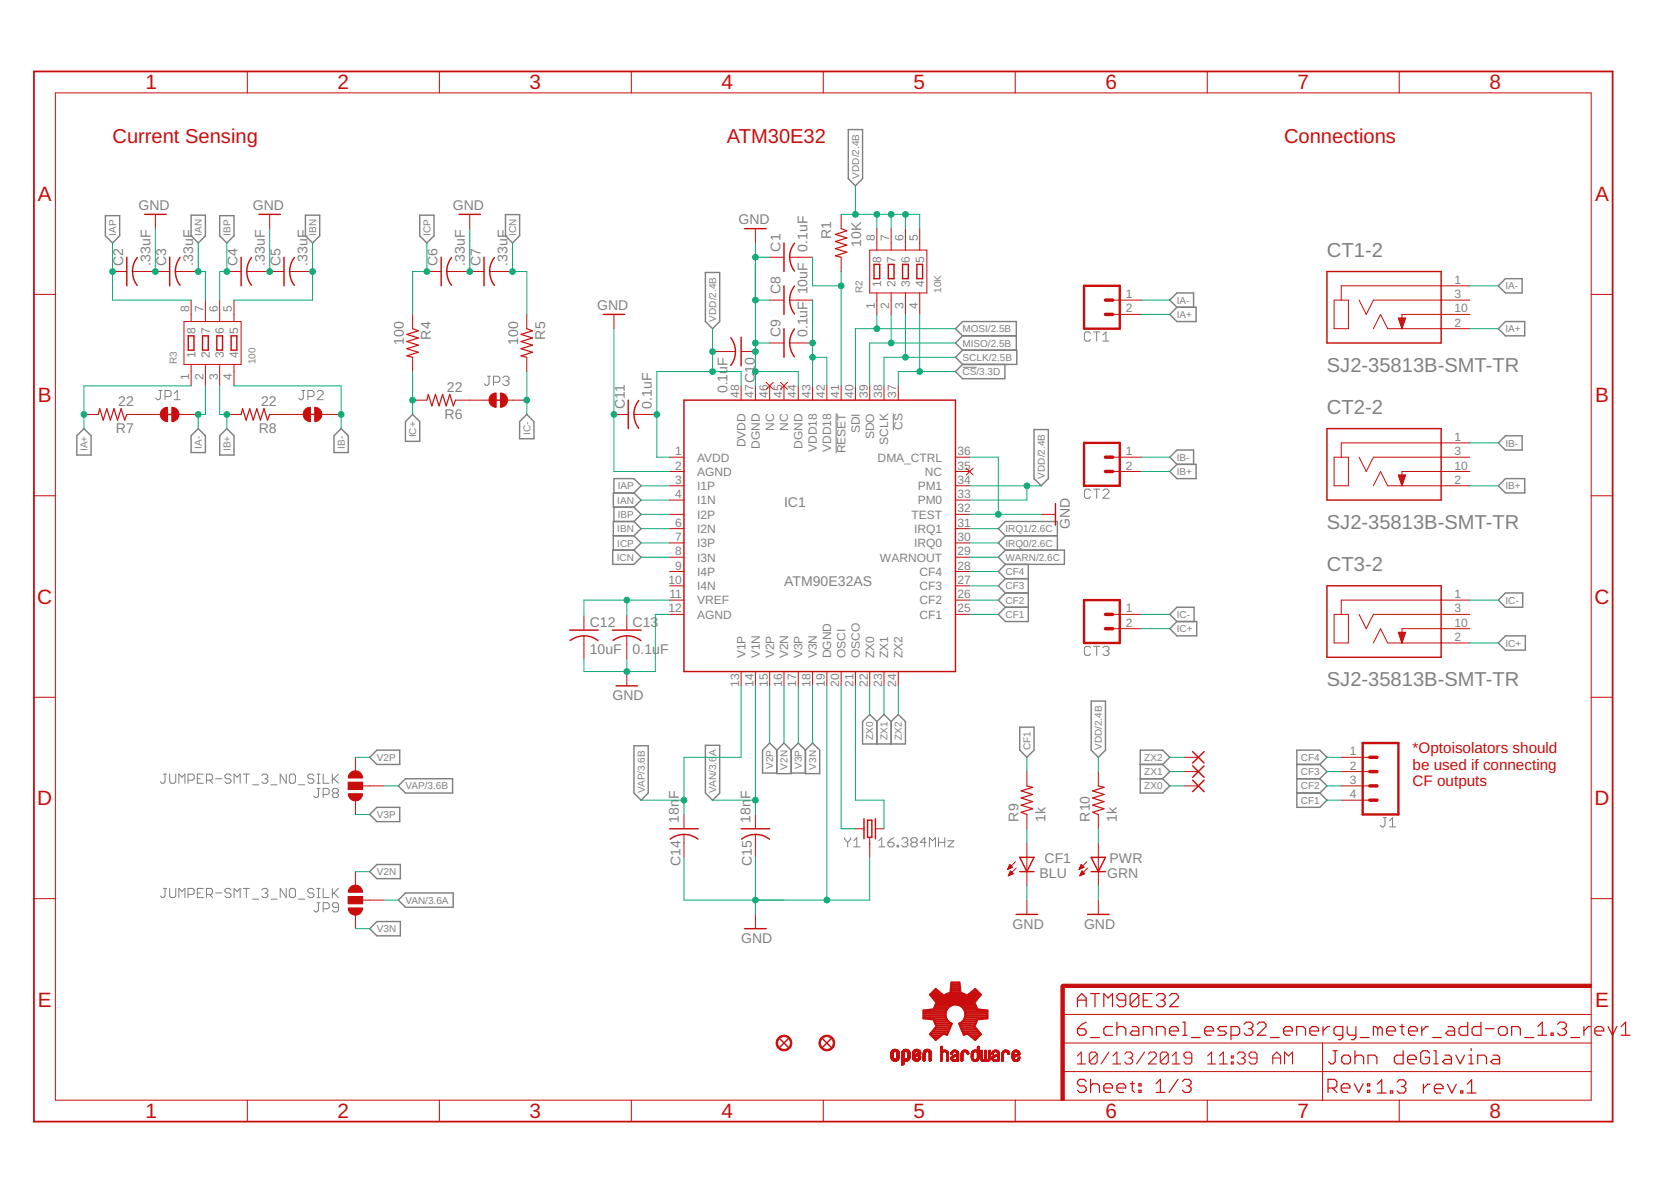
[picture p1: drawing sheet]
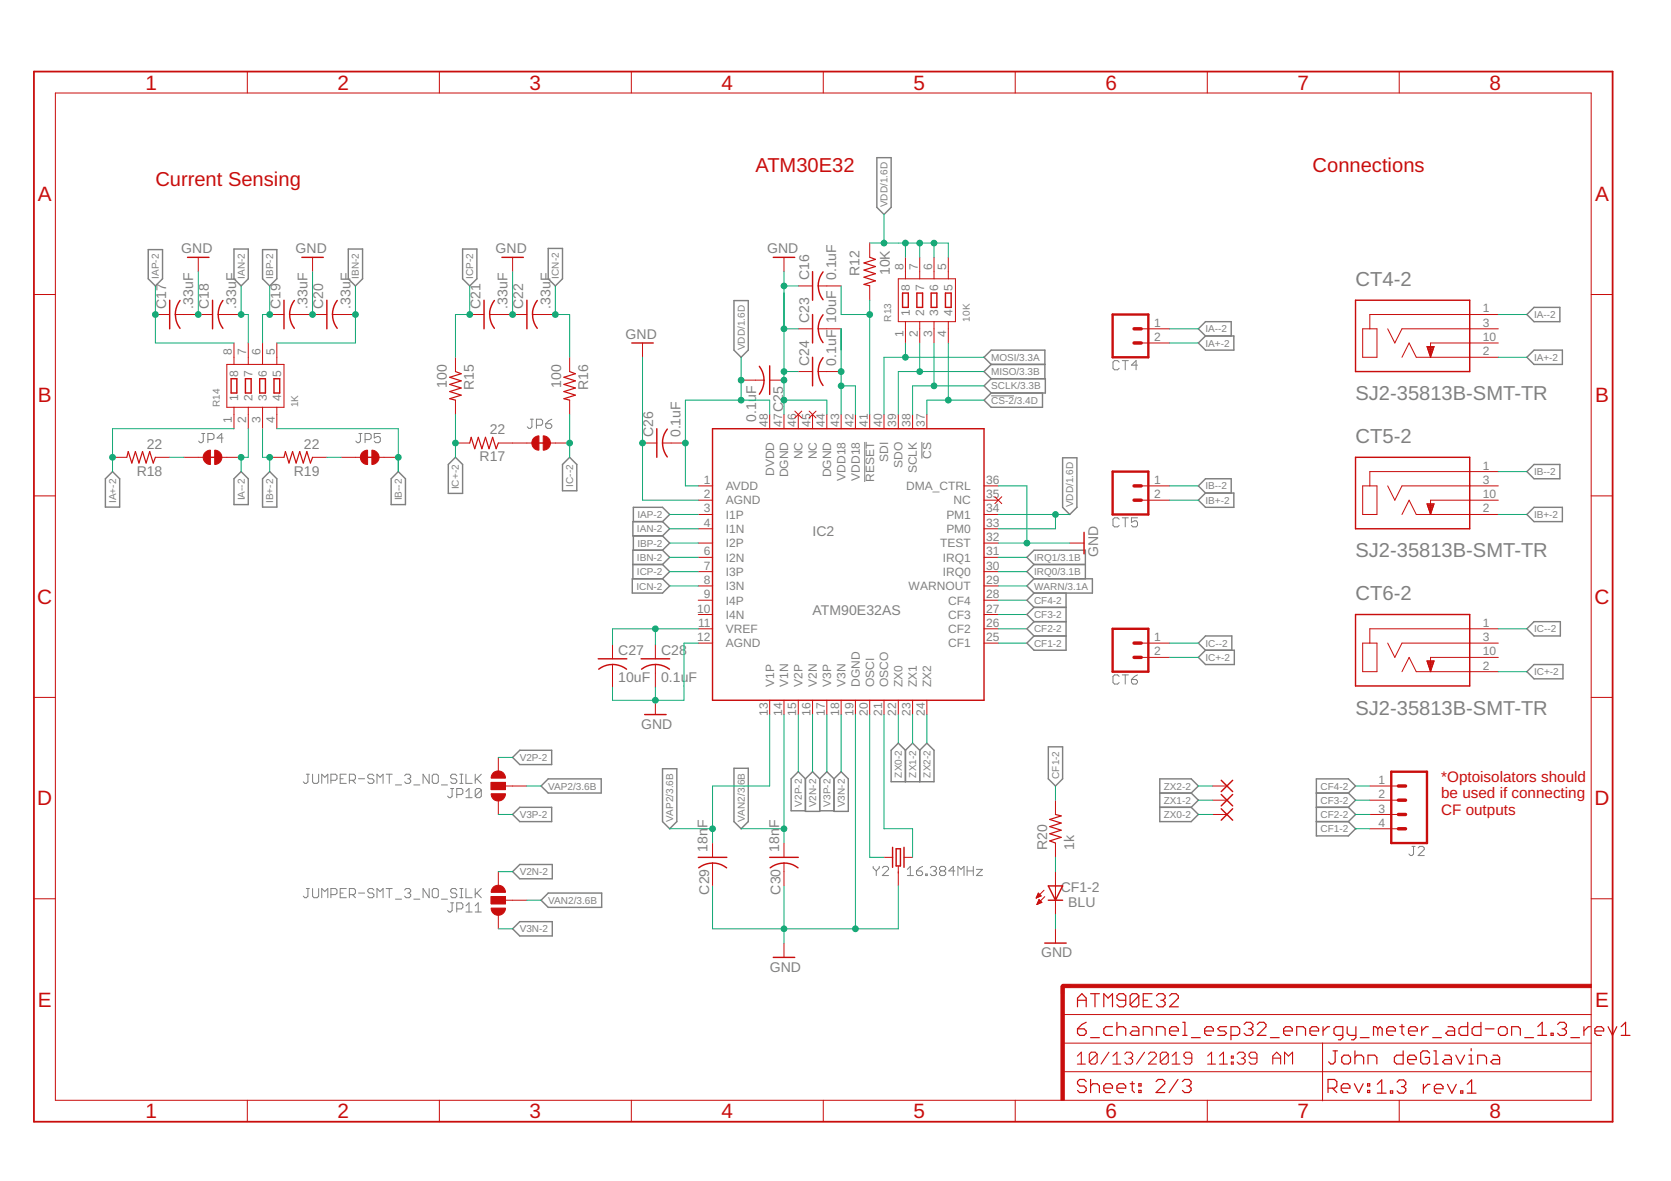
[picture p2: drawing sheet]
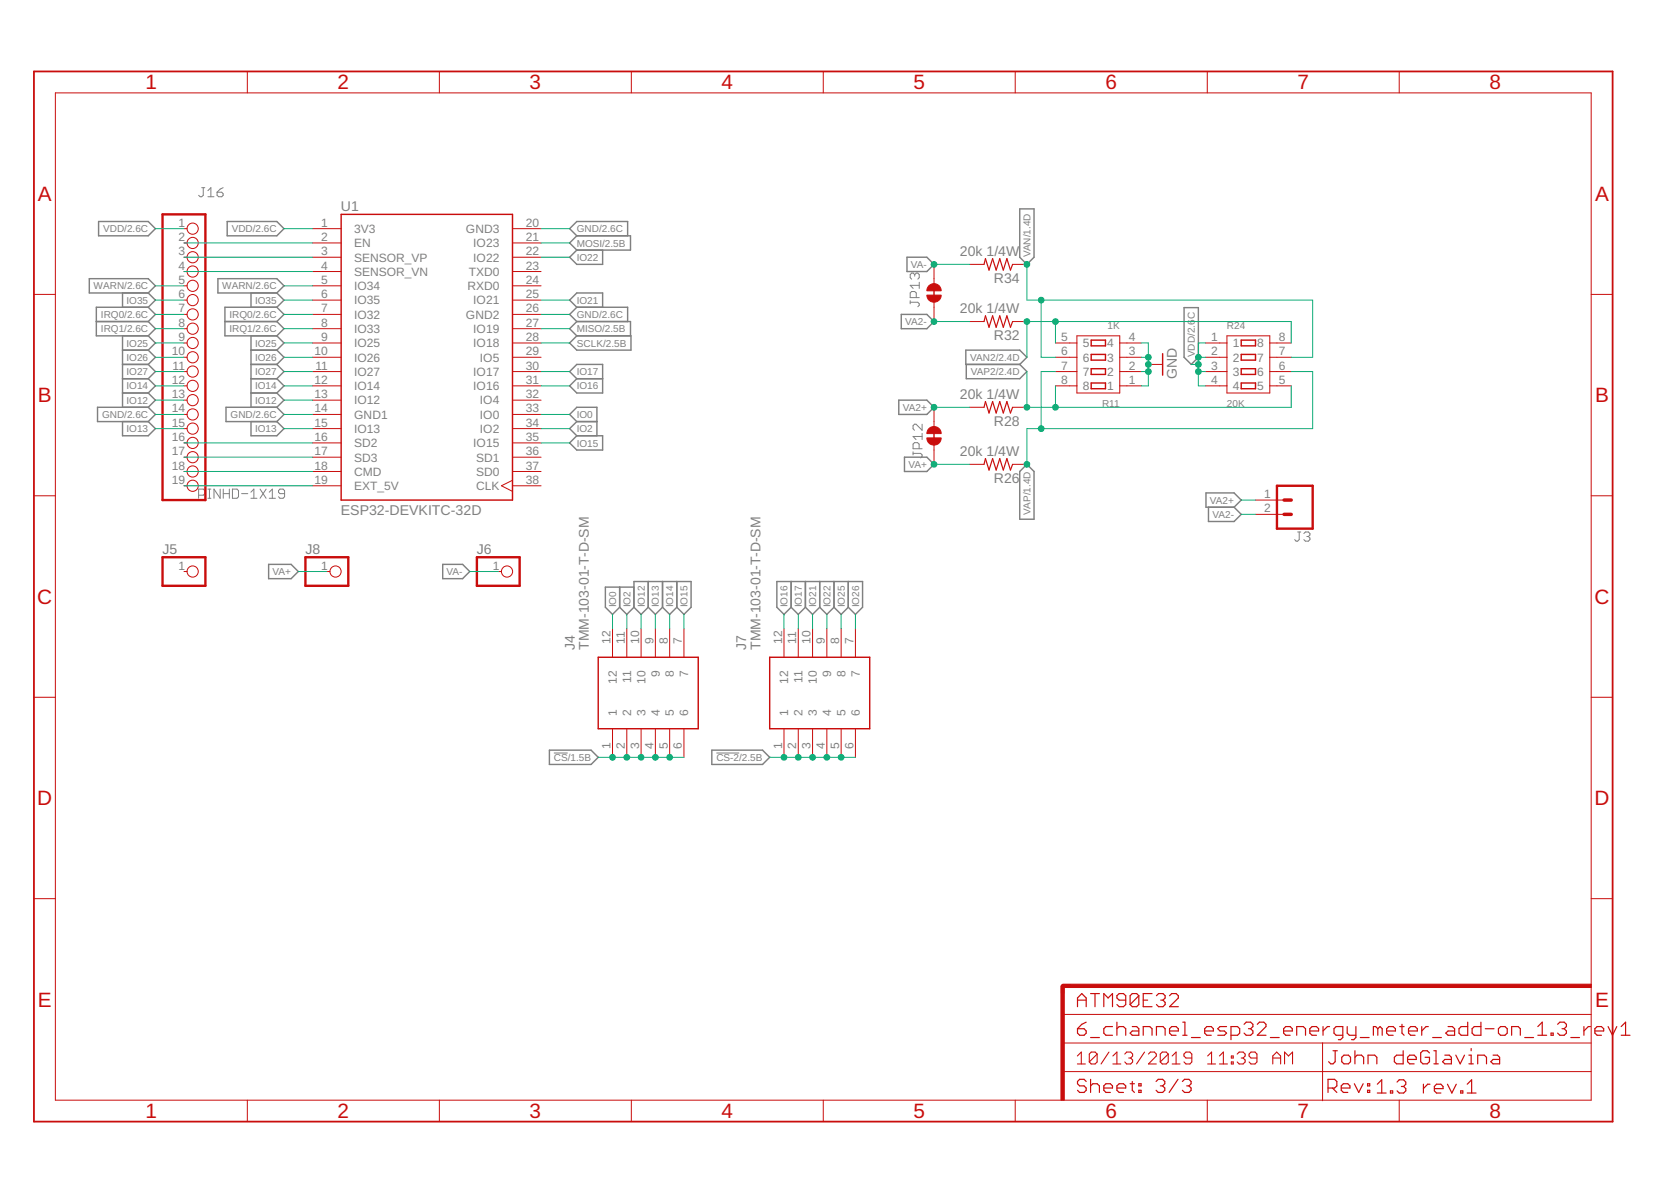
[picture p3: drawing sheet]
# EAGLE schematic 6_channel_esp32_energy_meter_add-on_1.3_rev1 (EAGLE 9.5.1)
CNAME: ATM90E32; CREVISION: 1.3 rev.1; DESIGNER: John deGlavina

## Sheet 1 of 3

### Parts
C1  0.1uF  C-USC0603  [C0603]
C2  .33uF  C-USC0603  [C0603]
C3  .33uF  C-USC0603  [C0603]
C4  .33uF  C-USC0603  [C0603]
C5  .33uF  C-USC0603  [C0603]
C6  .33uF  C-USC0603  [C0603]
C7  .33uF  C-USC0603  [C0603]
C8  10uF  C-USC0603  [C0603]
C9  0.1uF  C-USC0603  [C0603]
C10  0.1uF  C-USC0603  [C0603]
C11  0.1uF  C-USC0603  [C0603]
C12  10uF  C-USC0603  [C0603]
C13  0.1uF  C-USC0603  [C0603]
C14  18nF  C-USC0603  [C0603]
C15  18nF  C-USC0603  [C0603]
CF1  BLU  LEDCHIPLED_0603  [CHIPLED_0603]
CT1  CONN_023.5MM  [SCREWTERMINAL-3.5MM-2]
CT1-2  SJ2-35813B-SMT-TR  [CUI_SJ2-35813B-SMT-TR]
CT2  CONN_023.5MM  [SCREWTERMINAL-3.5MM-2]
CT2-2  SJ2-35813B-SMT-TR  [CUI_SJ2-35813B-SMT-TR]
CT3  CONN_023.5MM  [SCREWTERMINAL-3.5MM-2]
CT3-2  SJ2-35813B-SMT-TR  [CUI_SJ2-35813B-SMT-TR]
FD1  FIDUCIALUFIDUCIAL  [FIDUCIAL-MICRO]
FD2  FIDUCIALUFIDUCIAL  [FIDUCIAL-MICRO]
IC1  ATM90E32AS  ATM90E36  [QFP50P900X900X120-48]
J1  CONN_04  [1X04]
JP1  JUMPER-SMT_2_NC_TRACE_SILK  [SMT-JUMPER_2_NC_TRACE_SILK]
JP2  JUMPER-SMT_2_NC_TRACE_SILK  [SMT-JUMPER_2_NC_TRACE_SILK]
JP3  JUMPER-SMT_2_NC_TRACE_SILK  [SMT-JUMPER_2_NC_TRACE_SILK]
JP8  JUMPER-SMT_3_NO_SILK  [SMT-JUMPER_3_NO_SILK]
JP9  JUMPER-SMT_3_NO_SILK  [SMT-JUMPER_3_NO_SILK]
LOGO1  OSHW-LOGOS  [OSHW-LOGO-S]
PWR  GRN  LEDCHIPLED_0603  [CHIPLED_0603]
R1  10K  R-US_R0603  [R0603]
R2  10K  SMD-RES-ARRAY-1K-4R(RA1206-8)  [RA1206-8]
R3  100  SMD-RES-ARRAY-1K-4R(RA1206-8)  [RA1206-8]
R4  100  R-US_R0603  [R0603]
R5  100  R-US_R0603  [R0603]
R6  22  R-US_R0603  [R0603]
R7  22  R-US_R0603  [R0603]
R8  22  R-US_R0603  [R0603]
R9  1k  R-US_R0603  [R0603]
R10  1k  R-US_R0603  [R0603]
Y1  16.384MHz  CRYSTAL-GROUNDEDSMD-3.2X2.5  [CRYSTAL-SMD-3.2X2.5MM]
ZX0  WIREPADSMD1,27-254  [SMD1,27-2,54]
ZX1  WIREPADSMD1,27-254  [SMD1,27-2,54]
ZX2  WIREPADSMD1,27-254  [SMD1,27-2,54]

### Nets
!CS: IC1.37(!CS) R2.4 ; also sheet 3
!RESET: C1.2 IC1.41(!RESET) R1.2
CF1: IC1.25(CF1) J1.4 R9.2
CF2: IC1.26(CF2) J1.3
CF3: IC1.27(CF3) J1.2
CF4: IC1.28(CF4) J1.1
GND: C1.1 C2.2 C3.1 C4.2 C5.1 C6.2 C7.1 C8.1 C9.1 C10.1 C11.1 C12.2 C13.2 C14.2 C15.2 CF1.C IC1.2(AGND) IC1.12(AGND) IC1.19(DGND) IC1.32(TEST) IC1.36(DMA_CTRL) IC1.44(DGND) IC1.47(DGND) PWR.C Y1.2 Y1.4 ; also sheet 2,3
IA+ [analog]: CT1-2.2(TIP) CT1.2 R3.1 R7.2
IA- [analog]: CT1-2.1(SLEEVE) CT1.1 JP1.2 R3.2
IAN [analog]: C3.2 IC1.4(I1N) R3.7
IAP [analog]: C2.1 IC1.3(I1P) R3.8
IB+ [analog]: CT2-2.2(TIP) CT2.2 R3.3 R8.2
IB- [analog]: CT2-2.1(SLEEVE) CT2.1 JP2.2 R3.4
IBN: C5.2 IC1.6(I2N) R3.5
IBP: C4.1 IC1.5(I2P) R3.6
IC+ [analog]: CT3-2.2(TIP) CT3.2 R4.2 R6.2
IC- [analog]: CT3-2.1(SLEEVE) CT3.1 JP3.2 R5.2
ICN [analog]: C7.2 IC1.8(I3N) R5.1
ICP [analog]: C6.1 IC1.7(I3P) R4.1
IRQ0: IC1.30(IRQ0) ; also sheet 2,3
IRQ1: IC1.31(IRQ1) ; also sheet 2,3
MISO: IC1.39(SDO) R2.2 ; also sheet 2,3
MOSI: IC1.40(SDI) R2.1 ; also sheet 2,3
N$1: JP1.1 R7.1
N$2: JP2.1 R8.1
N$3: CF1.A R9.1
N$4: JP3.1 R6.1
N$12: PWR.A R10.1
OSCI: IC1.20(OSCI) Y1.1
OSCO: IC1.21(OSCO) Y1.3
SCLK: IC1.38(SCLK) R2.3 ; also sheet 2,3
V2N: IC1.16(V2N) JP9.3
V2P [analog]: IC1.15(V2P) JP8.3
V3N: IC1.18(V3N) JP9.1
V3P [analog]: IC1.17(V3P) JP8.1
VAN: C15.1 IC1.14(V1N) JP9.2 ; also sheet 3
VAP [analog]: C14.1 IC1.13(V1P) JP8.2 ; also sheet 3
VDD [pwr]: C10.2 C11.2 IC1.1(AVDD) IC1.33(PM0) IC1.34(PM1) IC1.48(DVDD) R1.1 R2.5 R2.6 R2.7 R2.8 R10.2 ; also sheet 2,3
VDD18 [pwr]: C8.2 C9.2 IC1.42(VDD18) IC1.43(VDD18)
VREF: C12.1 C13.1 IC1.11(VREF)
WARN: IC1.29(WARNOUT) ; also sheet 2,3
ZX0: IC1.22(ZX0) ZX0.1(P)
ZX1: IC1.23(ZX1) ZX1.1(P)
ZX2: IC1.24(ZX2) ZX2.1(P)
Unconnected: CT1-2.3(RING) CT1-2.10(TIP_SWITCH) CT2-2.3(RING) CT2-2.10(TIP_SWITCH) CT3-2.3(RING) CT3-2.10(TIP_SWITCH) IC1.9(I4P) IC1.10(I4N) IC1.35(NC) IC1.45(NC) IC1.46(NC)

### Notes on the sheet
- Current Sensing | ATM30E32 | Connections
- *Optoisolators should 
  be used if connecting 
  CF outputs

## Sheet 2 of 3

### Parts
C16  0.1uF  C-USC0603  [C0603]
C17  .33uF  C-USC0603  [C0603]
C18  .33uF  C-USC0603  [C0603]
C19  .33uF  C-USC0603  [C0603]
C20  .33uF  C-USC0603  [C0603]
C21  .33uF  C-USC0603  [C0603]
C22  .33uF  C-USC0603  [C0603]
C23  10uF  C-USC0603  [C0603]
C24  0.1uF  C-USC0603  [C0603]
C25  0.1uF  C-USC0603  [C0603]
C26  0.1uF  C-USC0603  [C0603]
C27  10uF  C-USC0603  [C0603]
C28  0.1uF  C-USC0603  [C0603]
C29  18nF  C-USC0603  [C0603]
C30  18nF  C-USC0603  [C0603]
CF1-2  BLU  LEDCHIPLED_0603  [CHIPLED_0603]
CT4  CONN_023.5MM  [SCREWTERMINAL-3.5MM-2]
CT4-2  SJ2-35813B-SMT-TR  [CUI_SJ2-35813B-SMT-TR]
CT5  CONN_023.5MM  [SCREWTERMINAL-3.5MM-2]
CT5-2  SJ2-35813B-SMT-TR  [CUI_SJ2-35813B-SMT-TR]
CT6  CONN_023.5MM  [SCREWTERMINAL-3.5MM-2]
CT6-2  SJ2-35813B-SMT-TR  [CUI_SJ2-35813B-SMT-TR]
IC2  ATM90E32AS  ATM90E36  [QFP50P900X900X120-48]
J2  CONN_04  [1X04]
JP4  JUMPER-SMT_2_NC_TRACE_SILK  [SMT-JUMPER_2_NC_TRACE_SILK]
JP5  JUMPER-SMT_2_NC_TRACE_SILK  [SMT-JUMPER_2_NC_TRACE_SILK]
JP6  JUMPER-SMT_2_NC_TRACE_SILK  [SMT-JUMPER_2_NC_TRACE_SILK]
JP10  JUMPER-SMT_3_NO_SILK  [SMT-JUMPER_3_NO_SILK]
JP11  JUMPER-SMT_3_NO_SILK  [SMT-JUMPER_3_NO_SILK]
R12  10K  R-US_R0603  [R0603]
R13  10K  SMD-RES-ARRAY-1K-4R(RA1206-8)  [RA1206-8]
R14  1K  SMD-RES-ARRAY-1K-4R(RA1206-8)  [RA1206-8]
R15  100  R-US_R0603  [R0603]
R16  100  R-US_R0603  [R0603]
R17  22  R-US_R0603  [R0603]
R18  22  R-US_R0603  [R0603]
R19  22  R-US_R0603  [R0603]
R20  1k  R-US_R0603  [R0603]
Y2  16.384MHz  CRYSTAL-GROUNDEDSMD-3.2X2.5  [CRYSTAL-SMD-3.2X2.5MM]
ZX0-2  WIREPADSMD1,27-254  [SMD1,27-2,54]
ZX1-2  WIREPADSMD1,27-254  [SMD1,27-2,54]
ZX2-2  WIREPADSMD1,27-254  [SMD1,27-2,54]

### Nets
!CS-2: IC2.37(!CS) R13.4 ; also sheet 3
!RESET2: C16.2 IC2.41(!RESET) R12.2
CF1-2: IC2.25(CF1) J2.4 R20.2
CF2-2: IC2.26(CF2) J2.3
CF3-2: IC2.27(CF3) J2.2
CF4-2: IC2.28(CF4) J2.1
GND: C16.1 C17.2 C18.1 C19.2 C20.1 C21.2 C22.1 C23.1 C24.1 C25.1 C26.1 C27.2 C28.2 C29.2 C30.2 CF1-2.C IC2.2(AGND) IC2.12(AGND) IC2.19(DGND) IC2.32(TEST) IC2.36(DMA_CTRL) IC2.44(DGND) IC2.47(DGND) Y2.2 Y2.4 ; also sheet 1,3
IA+-2 [analog]: CT4-2.2(TIP) CT4.2 R14.1 R18.2
IA--2 [analog]: CT4-2.1(SLEEVE) CT4.1 JP4.2 R14.2
IAN-2 [analog]: C18.2 IC2.4(I1N) R14.7
IAP-2 [analog]: C17.1 IC2.3(I1P) R14.8
IB+-2 [analog]: CT5-2.2(TIP) CT5.2 R14.3 R19.2
IB--2 [analog]: CT5-2.1(SLEEVE) CT5.1 JP5.2 R14.4
IBN-2: C20.2 IC2.6(I2N) R14.5
IBP-2: C19.1 IC2.5(I2P) R14.6
IC+-2 [analog]: CT6-2.2(TIP) CT6.2 R15.2 R17.2
IC--2 [analog]: CT6-2.1(SLEEVE) CT6.1 JP6.2 R16.2
ICN-2 [analog]: C22.2 IC2.8(I3N) R16.1
ICP-2 [analog]: C21.1 IC2.7(I3P) R15.1
IRQ0: IC2.30(IRQ0) ; also sheet 1,3
IRQ1: IC2.31(IRQ1) ; also sheet 1,3
MISO: IC2.39(SDO) R13.2 ; also sheet 1,3
MOSI: IC2.40(SDI) R13.1 ; also sheet 1,3
N$5: JP4.1 R18.1
N$6: JP5.1 R19.1
N$7: JP6.1 R17.1
N$14: CF1-2.A R20.1
OSCI2: IC2.20(OSCI) Y2.1
OSCO2: IC2.21(OSCO) Y2.3
SCLK: IC2.38(SCLK) R13.3 ; also sheet 1,3
V2N-2: IC2.16(V2N) JP11.3
V2P-2 [analog]: IC2.15(V2P) JP10.3
V3N-2: IC2.18(V3N) JP11.1
V3P-2 [analog]: IC2.17(V3P) JP10.1
VAN2: C30.1 IC2.14(V1N) JP11.2 ; also sheet 3
VAP2 [analog]: C29.1 IC2.13(V1P) JP10.2 ; also sheet 3
VDD [pwr]: C25.2 C26.2 IC2.1(AVDD) IC2.33(PM0) IC2.34(PM1) IC2.48(DVDD) R12.1 R13.5 R13.6 R13.7 R13.8 ; also sheet 1,3
VDD2 [pwr]: C23.2 C24.2 IC2.42(VDD18) IC2.43(VDD18)
VREF2: C27.1 C28.1 IC2.11(VREF)
WARN: IC2.29(WARNOUT) ; also sheet 1,3
ZX0-2: IC2.22(ZX0) ZX0-2.1(P)
ZX1-2: IC2.23(ZX1) ZX1-2.1(P)
ZX2-2: IC2.24(ZX2) ZX2-2.1(P)
Unconnected: CT4-2.3(RING) CT4-2.10(TIP_SWITCH) CT5-2.3(RING) CT5-2.10(TIP_SWITCH) CT6-2.3(RING) CT6-2.10(TIP_SWITCH) IC2.9(I4P) IC2.10(I4N) IC2.35(NC) IC2.45(NC) IC2.46(NC)

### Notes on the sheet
- ATM30E32 | Connections
- Current Sensing
- *Optoisolators should 
  be used if connecting 
  CF outputs

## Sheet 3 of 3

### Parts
J3  CONN_02  [1X02]
J4  TMM-103-01-T-D-SM  [SOP200P706X597-12N]
J5  PINHD1X1-SM1X01_SM  [1X01-SM]
J6  PINHD1X1-SM1X01_SM  [1X01-SM]
J7  TMM-103-01-T-D-SM  [SOP200P706X597-12N]
J8  PINHD1X1-SM1X01_SM  [1X01-SM]
J16  PINHD-1X19  [1X19]
JP12  JUMPER-SMT_2_NC_TRACE_SILK  [SMT-JUMPER_2_NC_TRACE_SILK]
JP13  JUMPER-SMT_2_NC_TRACE_SILK  [SMT-JUMPER_2_NC_TRACE_SILK]
R11  1K  SMD-RES-ARRAY-1K-4R(RA1206-8)  [RA1206-8]
R24  20K  SMD-RES-ARRAY-1K-4R(RA1206-8)  [RA1206-8]
R26  20k 1/4W  R-US_R0603  [R0603]
R28  20k 1/4W  R-US_R0603  [R0603]
R32  20k 1/4W  R-US_R0603  [R0603]
R34  20k 1/4W  R-US_R0603  [R0603]
U1  ESP32-DEVKITC-32D  [MODULE_ESP32-DEVKITC-32D]

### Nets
!CS: J4.1 J4.2 J4.3 J4.4 J4.5 J4.6 ; also sheet 1
!CS-2: J7.1 J7.2 J7.3 J7.4 J7.5 J7.6 ; also sheet 2
GND: J16.14 R11.1 R11.2 R11.3 R11.4 U1.14(GND1) U1.20(GND3) U1.26(GND2) ; also sheet 1,2
IO0: J4.12 U1.33(IO0)
IO2: J4.11 U1.34(IO2)
IO12: J4.10 J16.13 U1.13(IO12)
IO13: J4.9 J16.15 U1.15(IO13)
IO14: J4.8 J16.12 U1.12(IO14)
IO15: J4.7 U1.35(IO15)
IO16: J7.12 U1.31(IO16)
IO17: J7.11 U1.30(IO17)
IO21: J7.10 U1.25(IO21)
IO22: J7.9 U1.22(IO22)
IO25: J7.8 J16.9 U1.9(IO25)
IO26: J7.7 J16.10 U1.10(IO26)
IO27: J16.11 U1.11(IO27)
IO35: J16.6 U1.6(IO35)
IRQ0: J16.7 U1.7(IO32) ; also sheet 1,2
IRQ1: J16.8 U1.8(IO33) ; also sheet 1,2
MISO: U1.27(IO19) ; also sheet 1,2
MOSI: U1.21(IO23) ; also sheet 1,2
N$8: J16.2 U1.2(EN)
N$9: J16.3 U1.3(SENSOR_VP)
N$15: J16.4 U1.4(SENSOR_VN)
N$16: J16.16 U1.16(SD2)
N$17: J16.17 U1.17(SD3)
N$18: J16.18 U1.18(CMD)
N$19: J16.19 U1.19(EXT_5V)
SCLK: U1.28(IO18) ; also sheet 1,2
VA2+: J3.1 JP12.1 R28.2
VA2-: J3.2 JP13.1 R32.2
VA+: J8.1 JP12.2 R26.2
VA-: J6.1 JP13.2 R34.2
VAN: R11.6 R24.7 R34.1 ; also sheet 1
VAN2: R11.5 R24.8 R32.1 ; also sheet 2
VAP [analog]: R11.7 R24.6 R26.1 ; also sheet 1
VAP2 [analog]: R11.8 R24.5 R28.1 ; also sheet 2
VDD [pwr]: J16.1 R24.1 R24.2 R24.3 R24.4 U1.1(3V3) ; also sheet 1,2
WARN: J16.5 U1.5(IO34) ; also sheet 1,2
Unconnected: J5.1 U1.23(TXD0) U1.24(RXD0) U1.29(IO5) U1.32(IO4) U1.36(SD1) U1.37(SD0) U1.38(CLK)

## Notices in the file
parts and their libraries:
SparkFun-Aesthetics: Licensing: Creative Commons ShareAlike 4.0 International - https://creativecommons.org/licenses/by-sa/4.0
